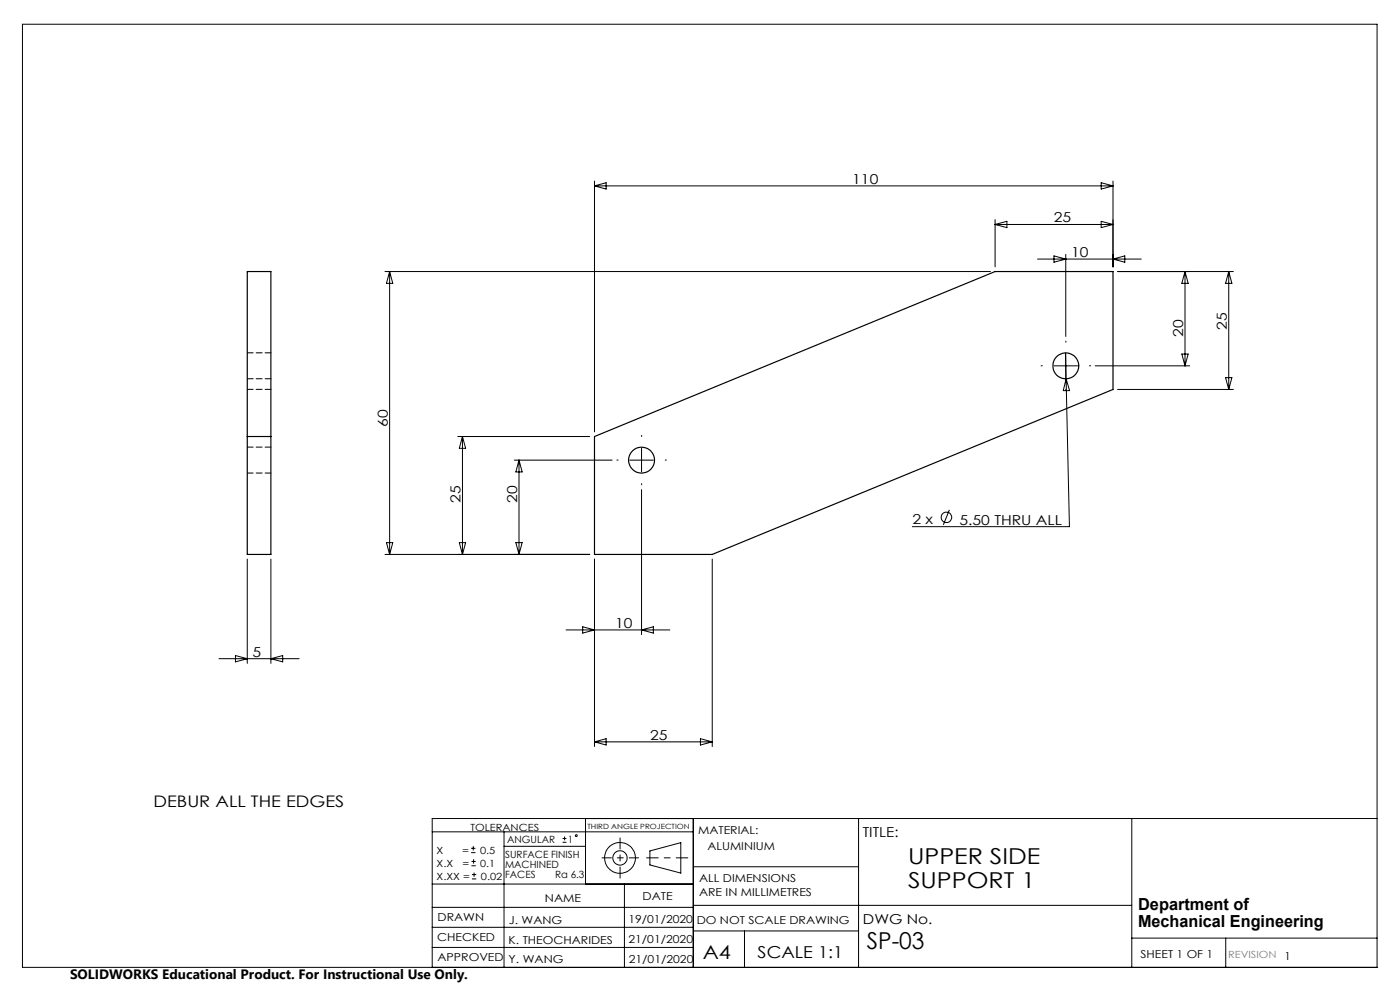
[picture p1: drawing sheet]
<svg xmlns="http://www.w3.org/2000/svg" width="297mm" height="210mm" viewBox="0 0 297 210" stroke-linecap="round" stroke-linejoin="round" font-family="sans-serif">
<g fill="none" stroke="#000" stroke-width=".21">
<path d="M4.8 5.1h287.3v200.1h-287.3zM126.1 38.4v53.2M126.1 39.4h110M126.1 39.4l2.5-.6v1.3zM233.6 38.8l2.5 .6-2.5 .7zM236.1 38.4v18.2M81.7 57.6h128.4M82.7 57.6v60M82.7 57.6l.6 2.5h-1.3zM211.1 46.6v10M211.1 47.6h25M211.1 47.6l2.5-.7v1.4z"/>
<path d="M220.1 55h22M223.6 54.3l2.5 .7-2.5 .6zM226.1 54v17.4M233.6 46.9l2.5 .7-2.5 .7zM236.1 55l2.5-.7v1.3zM251.4 57.6l.7 2.5h-1.4zM251.4 57.6v20M260.7 57.6l.6 2.5h-1.3zM260.7 57.6v25M261.7 57.6h-24.6M223.6 77.6h5M226 74.9l.2 5.5"/>
<path d="M226.1 75.1v5M232.3 77.6h20.1M250.7 75.1h1.4l-.7 2.5zM97.1 92.6h28M98.1 92.6v25M98.1 92.6l.7 2.5h-1.4zM109.1 97.6h20.8M110.1 97.6v20M110.1 97.6l.7 2.5h-1.4zM133.6 97.6h5M136.1 95.1v5M226.2 80.4l.7 31.3h-33.4"/>
<path d="M226.2 80.4l.7 2.5h-1.3zM237.1 82.6h24.6M260 80.1h1.3l-.6 2.5zM52.5 118.6v22.1M57.5 118.6v22.1M81.7 117.6h43.4M82 115.1h1.3l-.6 2.5zM97.4 115.1h1.4l-.7 2.5zM109.4 115.1h1.4l-.7 2.5zM126.1 118.6v39.8M136.1 103.8v30.8M151.1 118.6v39.8"/>
<path d="M201.4 108.2l-1.3 3.1M46.5 139.7h17M50 139.1l2.5 .6-2.5 .7zM57.5 139.7l2.5-.6v1.3zM120.1 133.6h22M123.6 133l2.5 .6-2.5 .7zM136.1 133.6l2.5-.6v1.3zM126.1 157.4l2.5-.7v1.3zM126.1 157.4h25M148.6 156.7l2.5 .7-2.5 .6zM91.7 176.5h55.4M99.9 179.9h1"/>
<path d="M100.4 179.5v.9M106.9 176.5v28.7M106.9 179.5h17.3M119.3 178.7h.9M119.3 177.9h.9M119.8 177.4v.9M124.2 173.6v13.9M147.1 173.6v31.6M182.1 173.6v31.6M240.1 173.6v31.6M292.1 173.6h-200.4v31.6M91.7 196.7h55.4"/>
<path d="M91.7 192.5h55.4M91.7 187.5h55.4M99.9 180.9h1M100 183.6h.9M100 182.7h.9M100.1 186.4h.9M100.1 185.5h.9M100.5 182.3v.9M100.6 185.1v.9M132.5 187.5v17.7M137.9 180.5l6.5-1.8v6.5l-6.5-1.7zM147.1 183.9h35"/>
<path d="M147.1 197.5h35M147.1 192h93M157.9 197.5v7.7M240.1 199h52M260 199v6.2M91.7 201h55.4"/>
<circle cx="200.8" cy="109.7" r="1.12"/>
<circle cx="122.2" cy="177.3" r=".2"/>
<circle cx="131.5" cy="182" r="1.52"/>
<circle cx="131.5" cy="182" r="3.3"/>
</g>
<path d="M145.9 182h-8.7" fill="none" stroke="#000" stroke-width=".21" stroke-dasharray="15.2 1.3 1.3 1.3" stroke-dashoffset="12.8"/>
<path d="M131.5 177.7v8.6" fill="none" stroke="#000" stroke-width=".21" stroke-dasharray="15.2 1.3 1.3 1.3" stroke-dashoffset="12.9"/>
<path d="M127.7 182h7.8" fill="none" stroke="#000" stroke-width=".21" stroke-dasharray="15.2 1.3 1.3 1.3" stroke-dashoffset="13.3"/>
<path d="M221.1 77.6h-.2M226.1 72.6v-.3M231.1 77.6h.3M131.1 97.6h-.2M136.1 92.6v-.3M141.1 97.6h.3M226.1 82.6v.2M136.1 102.6v.2" fill="none" stroke="#000" stroke-width=".21" stroke-dasharray="15.2 1.3 1.3 1.3"/>
<g fill="none" stroke="#000" stroke-width=".25">
<path d="M52.5 57.6h5v60h-5zM52.5 92.6h5M126.1 92.6l85-35h25v25l-85 35h-25z"/>
<circle cx="226.1" cy="77.6" r="2.74"/>
<circle cx="136.1" cy="97.6" r="2.76"/>
</g>
<path d="M57.5 74.8h-5M52.5 82.6h5M52.5 80.3h5M57.5 94.8h-5M52.5 100.3h5" fill="none" stroke="#000" stroke-width=".21" stroke-dasharray="1.3 .6"/>
<text font-size="4.9" x="183.9" y="201.4">SP-03</text>
<g font-size="4.7">
<text x="192.6" y="183.3">UPPER SIDE</text>
<text x="192.6" y="188.4">SUPPORT 1</text>
</g>
<text font-size="4.1" x="149.1" y="203.3">A4</text>
<g font-size="3.5">
<text x="241.4" y="193.1">Department of</text>
<text x="241.4" y="196.6">Mechanical Engineering</text>
<text x="160.7" y="203.2">SCALE 1:1</text>
</g>
<text font-size="3.4" x="32.6" y="171.2">DEBUR ALL THE EDGES</text>
<g font-size="2.9">
<text x="180.8" y="39">110</text>
<text x="223.6" y="47.2">25</text>
<text x="227.2" y="54.5">10</text>
<text x="251" y="71.5" transform="rotate(-90 251 71.5)">20</text>
<text x="260.3" y="70" transform="rotate(-90 260.3 70)">25</text>
<text x="82.3" y="90.6" transform="rotate(-90 82.3 90.6)">60</text>
<text x="97.7" y="106.6" transform="rotate(-90 97.7 106.6)">25</text>
<text x="109.7" y="106.6" transform="rotate(-90 109.7 106.6)">20</text>
<text x="193.6" y="111.3">2 x</text>
<text x="203.6" y="111.3">5.50 THRU ALL</text>
<text x="130.5" y="133.2">10</text>
<text x="53.6" y="139.3">5</text>
<text x="137.9" y="156.9">25</text>
<text x="183" y="177.5">TITLE:</text>
<text x="183.1" y="196">DWG No.</text>
<text x="14.9" y="207.6">SOLIDWORKS Educational Product. For Instructional Use Only.</text>
</g>
<g font-size="2.3">
<text x="148.1" y="177">MATERIAL:</text>
<text x="150.1" y="180.4">ALUMINIUM</text>
<text x="115.6" y="191.3">NAME</text>
<text x="136.3" y="191">DATE</text>
<text x="148.3" y="187.1">ALL DIMENSIONS</text>
<text x="148.3" y="190.1">ARE IN MILLIMETRES</text>
<text x="92.8" y="195.5">DRAWN</text>
<text x="107.9" y="196">J. WANG</text>
<text x="133.3" y="195.8">19/01/2020</text>
<text x="147.8" y="195.9">DO NOT SCALE DRAWING</text>
<text x="92.8" y="199.5">CHECKED</text>
<text x="92.8" y="203.9">APPROVED</text>
<text x="107.9" y="200.2">K. THEOCHARIDES</text>
<text x="133.3" y="200.1">21/01/2020</text>
<text x="242" y="203.2">SHEET 1 OF 1</text>
<text x="272.5" y="203.7">1</text>
<text x="107.9" y="204.3">Y. WANG</text>
<text x="133.4" y="204.3">21/01/2020</text>
</g>
<g font-size="2.1">
<text x="99.8" y="176.2">TOLERANCES</text>
<text x="107.6" y="178.8">ANGULAR</text>
<text x="120.5" y="178.8">1</text>
<text x="92.6" y="181.1">X</text>
<text x="92.6" y="183.9">X.X</text>
<text x="98" y="181.1">=</text>
<text x="98.1" y="183.9">=</text>
<text x="101.8" y="181.1">0.5</text>
<text x="101.9" y="183.9">0.1</text>
<text x="107.2" y="182">SURFACE FINISH</text>
<text x="107.2" y="184.1">MACHINED</text>
<text x="92.6" y="186.7">X.XX =</text>
<text x="102" y="186.7">0.02</text>
<text x="107.2" y="186.2">FACES</text>
<text x="117.8" y="186.2">Ra 6.3</text>
</g>
<text font-size="2.1" fill="#808080" x="260.6" y="203.2">REVISION</text>
<text font-size="1.5" x="124.6" y="175.8">THIRD ANGLE PROJECTION</text>
</svg>
